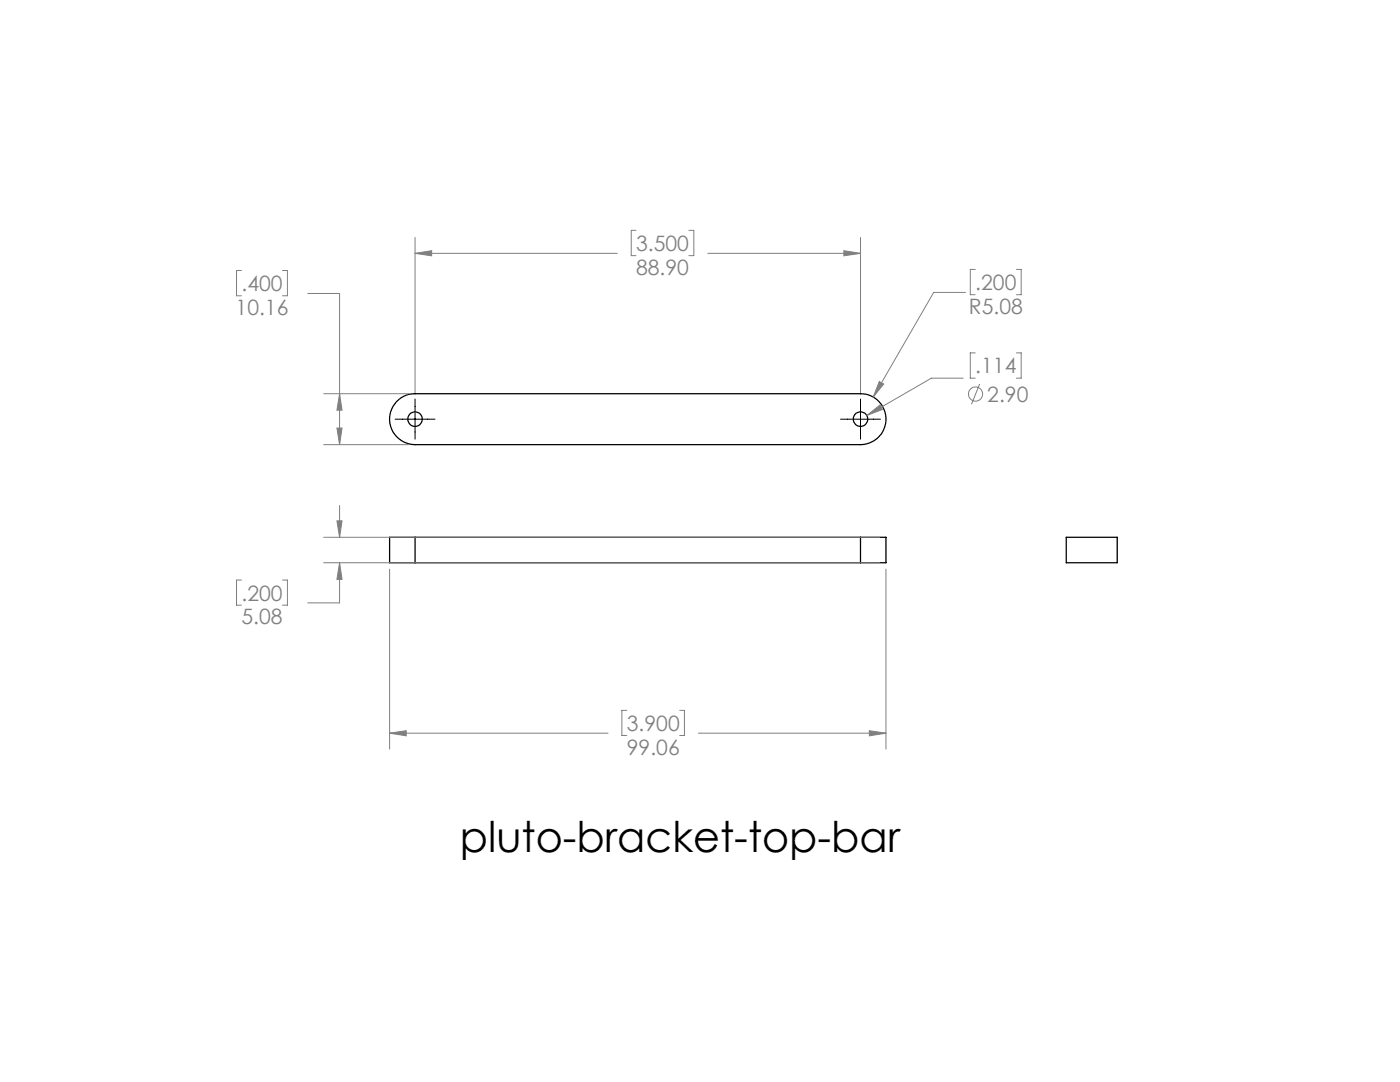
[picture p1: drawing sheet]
<svg xmlns="http://www.w3.org/2000/svg" width="279mm" height="216mm" viewBox="0 0 279 216" stroke-linecap="round" stroke-linejoin="round" font-family="sans-serif">
<g fill="none" stroke="#000" stroke-width=".25">
<path d="M79.1 80.2l1.4-1.1a4.4 4.4 0 0 1 2.3-.5h88.9a5.1 5.1 0 0 1 5.1 5 5.1 5.1 0 0 1-5.1 5.1h-88.9a5.1 5.1 0 0 1-4.6-3 5.1 5.1 0 0 1 .9-5.5zM82.8 107.2h-5v5.1h5M82.8 107.2v5.1M82.8 112.3h88.9M82.8 107.2h88.9M171.7 107.2h5.1v5.1h-5.1M171.7 107.2v5.1M212.8 107.2h10.2v5.1h-10.2z"/>
<circle cx="82.8" cy="83.6" r="1.45"/>
<circle cx="171.7" cy="83.6" r="1.45"/>
</g>
<g fill="none" stroke="#808080" stroke-width=".2">
<path d="M48.2 54h-1v5h1M56.4 54h1v5h-1M61.4 58.6h6.4v30.1M82.8 47.4v31M82.8 50.6h40.4M82.8 50.6l3.3-.6v1zM126.9 46h-.9v5h.9M137.5 46h1v5h-1M141.3 50.6h30.4M168.4 50l3.3 .6-3.3 .4zM171.7 47.4v31M192.7 58.3h-6.4l-12 20.9"/>
<path d="M194.6 53.8h-1v5h1M202.8 53.8h1v5h-1M64.6 78.6h17M67.8 78.6l.5 3.2h-1.1zM175.5 76.1l.9 .5-2.1 2.6zM192.2 75.5h-6.3l-12.9 7.4M194.6 70.4h-1v5.1h1M195.5 76.6l-1.6 4M202.8 70.4h1v5.1h-1M64.6 88.7h17M67.2 85.4h1.1l-.5 3.3zM173 82.9l2.6-2.1 .5 .9z"/>
<path d="M48.2 115.7h-1v5.1h1M56.4 115.7h1v5.1h-1M64.6 112.3h110.9M64.6 107.2h110.9M67.2 103.9h1.1l-.5 3.3zM67.8 112.3l.5 3.3h-1.1zM67.8 112.3v8h-6.4M67.8 100.9v6.3M77.8 113.6v35.9M176.8 113.6v35.9M77.8 146.3l3.3-.5v1zM77.8 146.3h43.6"/>
<path d="M125.1 141.7h-1v5.1h1M135.6 141.7h1v5.1h-1M139.4 146.3h37.4M173.5 145.8l3.3 .5-3.3 .5z"/>
<circle cx="194.7" cy="78.6" r="1.42"/>
</g>
<path d="M82.8 79.6v8M171.7 79.6v8M78.8 83.6h8M167.7 83.6h8" fill="none" stroke="#000" stroke-width=".2"/>
<path d="M67.8 112.3l.5 3.3h-1.1zM67.2 103.9h1.1l-.5 3.3zM77.8 146.3l3.3-.5v1zM173.5 145.8l3.3 .5-3.3 .5zM82.8 50.6l3.3-.6v1zM168.4 50l3.3 .6-3.3 .4zM67.8 78.6l.5 3.2h-1.1zM67.2 85.4h1.1l-.5 3.3zM175.5 76.1l-1.2 3.1 2.1-2.6zM173 82.9l3.1-1.2-.5-.9z" fill="#808080"/>
<text font-size="8.5" x="91.8" y="170.1">pluto-bracket-top-bar</text>
<g font-size="4.2" fill="#808080">
<text x="127" y="50.1">3.500</text>
<text x="48.2" y="58.1">.400</text>
<text x="127" y="54.8">88.90</text>
<text x="194.6" y="57.9">.200</text>
<text x="47" y="62.8">10.16</text>
<text x="193.4" y="62.6">R5.08</text>
<text x="194.6" y="74.5">.114</text>
<text x="197" y="80.2">2.90</text>
<text x="48.2" y="119.8">.200</text>
<text x="48.2" y="124.6">5.08</text>
<text x="125.1" y="145.8">3.900</text>
<text x="125.1" y="150.6">99.06</text>
</g>
</svg>
